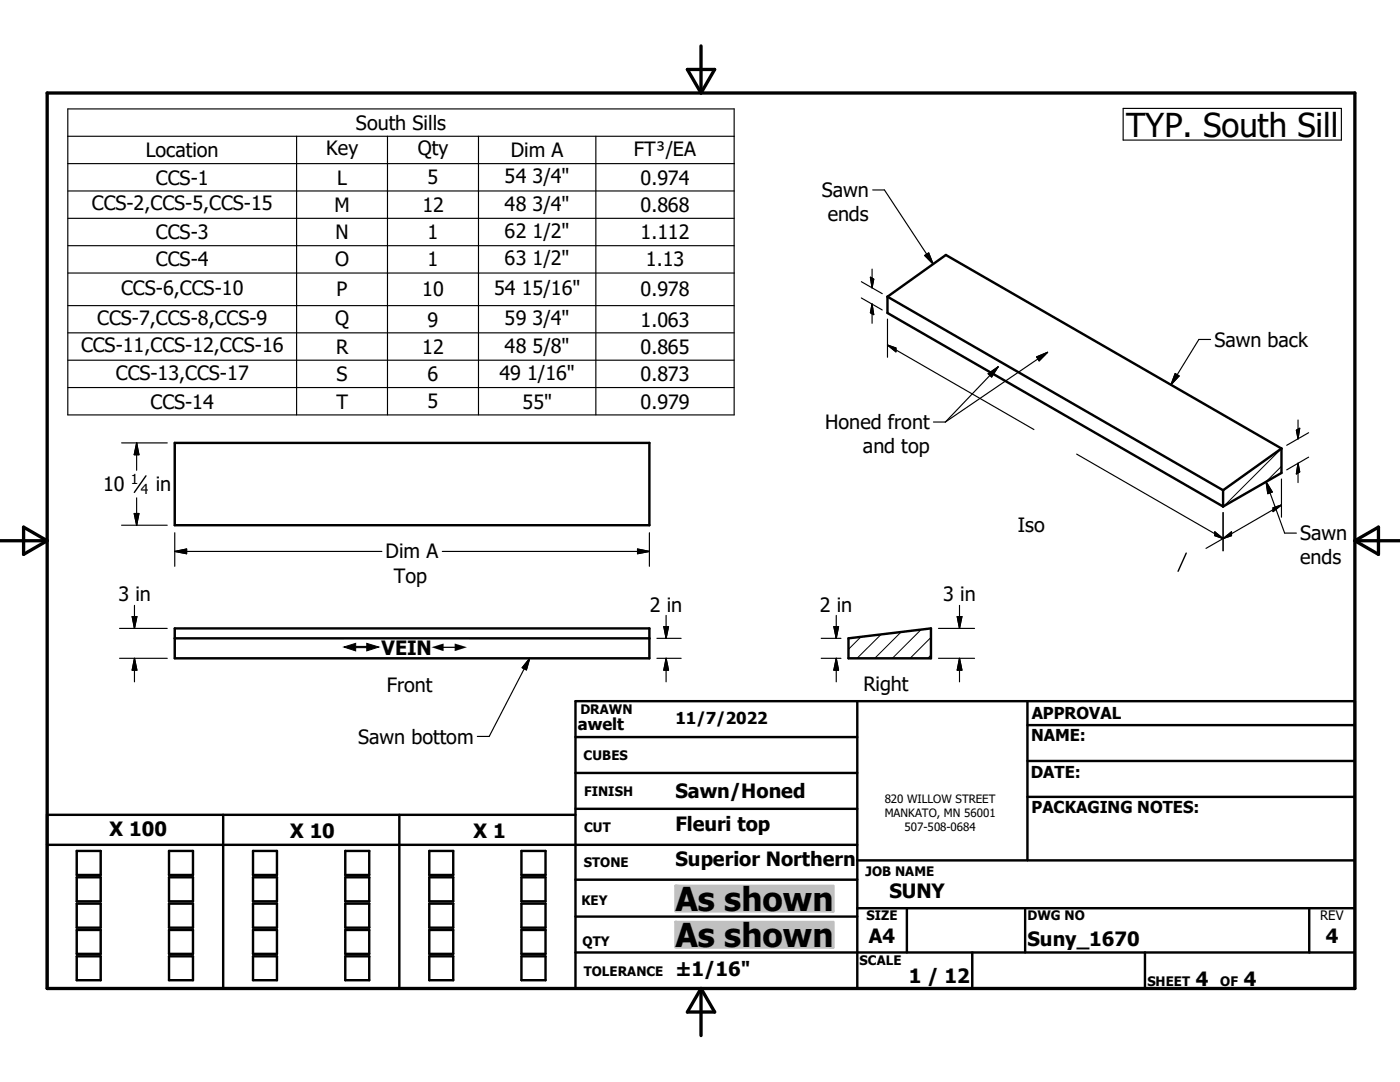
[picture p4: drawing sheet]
<svg xmlns="http://www.w3.org/2000/svg" width="279mm" height="216mm" viewBox="0 0 279 216" stroke-linecap="round" stroke-linejoin="round" font-family="sans-serif">
<g fill="none" stroke="#000" stroke-width=".48">
<path d="M177.1 59.2v3.3l67 38.6M177.1 59.2l67 38.6M177.1 59.2l11.7-8.3 66.9 38.6M34.9 88.4h94.7v16.4h-94.7zM244.1 97.8v3.3M255.7 89.5v4.9l-11.6 6.7M255.7 89.5l-11.6 8.3M34.9 125.4h94.7v6h-94.7zM34.9 127.4h94.7M169.3 127.4l16.5-2v6h-16.5zM171.1 139.9v57.3M205 139.9v31.8"/>
<path d="M114.8 147.1h56.3M114.8 154.2h56.3M205 159h65.4M205 144.7h65.4M205 151.8h65.4M9.4 168.6h161.7M15.3 169.8h4.8v4.8h-4.8zM15.3 175.1h4.8v4.8h-4.8zM33.7 169.8h4.8v4.8h-4.8zM33.7 175.1h4.8v4.8h-4.8zM44.5 162.6v34.6M50.5 169.8h4.8v4.8h-4.8z"/>
<path d="M50.5 175.1h4.8v4.8h-4.8zM68.9 169.8h4.8v4.8h-4.8zM68.9 175.1h4.8v4.8h-4.8zM79.7 162.6v34.6M85.7 169.8h4.8v4.8h-4.8zM85.7 175.1h4.8v4.8h-4.8zM104.1 169.8h4.8v4.8h-4.8zM104.1 175.1h4.8v4.8h-4.8zM114.8 162.6h-105.4v34.6h261v-57.3h-155.6v57.3M114.8 175.5h56.3M114.8 161.4h56.3M171.1 171.7h99.3"/>
<path d="M15.3 180.3h4.8v4.8h-4.8zM15.3 185.6h4.8v4.7h-4.8zM15.3 190.8h4.8v4.8h-4.8zM33.7 185.6h4.8v4.7h-4.8zM33.7 190.8h4.8v4.8h-4.8zM33.7 180.3h4.8v4.8h-4.8zM50.5 185.6h4.8v4.7h-4.8zM50.5 190.8h4.8v4.8h-4.8zM50.5 180.3h4.8v4.8h-4.8zM68.9 185.6h4.8v4.7h-4.8zM68.9 190.8h4.8v4.8h-4.8zM68.9 180.3h4.8v4.8h-4.8z"/>
<path d="M85.7 185.6h4.8v4.7h-4.8zM85.7 190.8h4.8v4.8h-4.8zM85.7 180.3h4.8v4.8h-4.8zM104.1 185.6h4.8v4.7h-4.8zM104.1 190.8h4.8v4.8h-4.8zM104.1 180.3h4.8v4.8h-4.8zM114.8 182.9h56.3M114.8 190.1h155.6M171.1 181.2h99.3M181 181.2v8.9M194 190.1v7.1M204.6 181.2v8.9"/>
<path d="M228.5 190.1v7.1M261.3 181.2v8.9"/>
</g>
<path d="M255.7 93l-3.1 3.2M255.7 89.5l-11.4 11.5M171.8 127.1l-2.5 2.5M175.8 126.6l-4.8 4.8M179.8 126.1l-5.2 5.3M183.8 125.6l-5.7 5.8M185.8 130.7l-.6 .7M185.8 127.2l-4.2 4.2" fill="none" stroke="#000" stroke-width=".2"/>
<path d="M9.4 18.6h261v178.6h-261zM137.2 13.9h5.4l-2.7 4.7zM139.9 9.2v9.4M0 107.9h9.4M4.7 105.2l4.7 2.7-4.7 2.7zM270.4 107.9h9M270.4 107.9l4.7-2.7v5.4zM139.9 197.2v9.4M139.9 197.2l2.7 4.7h-5.4z" fill="none" stroke="#000" stroke-width=".66"/>
<g fill="#c0c0c0" stroke="#c0c0c0" stroke-width=".48">
<path d="M134.8 184h31.5v5.1z"/>
<path d="M134.8 184l31.5 5.1h-31.5z"/>
<path d="M134.8 176.8h31.5v5.1z"/>
<path d="M134.8 176.8l31.5 5.1h-31.5z"/>
</g>
<g fill="none" stroke="#000" stroke-width=".23">
<path d="M13.5 21.7h133v61.1h-133zM13.5 27.2h133M13.5 32.6h133M13.5 38.1h133M59.2 27.2v55.6M77.3 27.2v55.6M95.5 27.2v55.6M118.9 27.2v55.6M174.2 37.9h2.3l9.7 14.8M224.2 21.6h43.5v6.4h-43.5zM13.5 43.6h133M13.5 49h133"/>
<path d="M13.5 54.5h133M171.9 56.2l4.2 2.4M171.9 59.5l4.2 2.3M173.7 55.3l.7 .4-.4 1.7zM174 53.7v3.7M184.5 51l.8-.5 .9 2.2zM13.5 61h133M13.5 66.4h133M13.5 71.9h133M13.5 77.3h133M174 60.7v3.8M174 60.7l.4 2.1-.7-.4z"/>
<path d="M177.1 68.9l29.2 16.8M177.1 68.9l1.7 .5v.8zM177.1 63.7v7.6M197.2 74.6l2-1.4-1.3 2zM199.2 73.2l-10.5 11M206.9 71.2l2.2-.9-1.7 1.7zM209.1 70.3l-20.4 13.9M234.5 74.5l.8 .5-1.6 1.8zM241.6 67.7h-2.3l-5.6 9.1M24.3 88.4h9.1M27.3 88.4v5.4M27.3 99.3v5.5"/>
<path d="M27.3 88.4l.4 2.3h-.9zM186.3 84.2h2.4M214.9 90.6l29.2 16.9M252.7 96.1l3.7 10.3h2.3M252.7 96.1l1.2 2.1-.9 .3zM255.7 95.6v7.6M258.7 85.8l.7-.3-.3 2.1zM259.1 83.8v3.8M259.1 92.4v3.9M259.1 92.4l.3 1.8-.7 .4zM261.2 91.2l-4.4 2.6M261.2 86.3l-4.4 2.6"/>
<path d="M24.3 104.8h9.1M26.8 102.5h.9l-.4 2.3zM34.9 110h41.3M34.9 110l2.3-.4v.9zM34.9 106.3v6.7M88.3 110h41.3M127.2 109.6l2.4 .4-2.4 .5zM129.6 106.3v6.7M242.4 106.1l1.7 1.4-1.7-.6zM244.1 102.3v7.6M244.1 107.5l1.7-1.4v.8zM254.1 101.3l1.6-.5-1.6 1.3z"/>
<path d="M255.7 100.8l-15 8.6M23.9 131.4h9.5M23.9 125.4h9.5M26.4 123h.9l-.5 2.4zM26.8 120.8v4.6M26.8 131.4v4.7M26.8 131.4l.5 2.3h-.9zM105.7 131.4l-8.1 15.5h-2.3M105.7 131.4l-.6 2.3-.9-.5zM131.1 131.4h4.8M131.1 127.4h4.8M132.5 125h.9l-.5 2.4z"/>
<path d="M132.9 131.4l.5 2.3h-.9zM132.9 122.8v4.6M132.9 131.4v4.7M163.9 131.4h3.9M163.9 127.4h3.9M166.4 125h.9l-.4 2.4zM166.9 131.4l.4 2.3h-.9zM166.9 122.8v4.6M166.9 131.4v4.7M187.3 131.4h7.2M187.3 125.4h7.2M191 123h1l-.5 2.4z"/>
<path d="M191.5 131.4l.5 2.3h-1zM191.5 120.8v4.6M191.5 131.4v4.7"/>
</g>
<g fill="#000" stroke="#000" stroke-width=".23">
<path d="M173.7 55.3l.7 .4-.4 1.7zM184.5 51l.8-.5 .9 2.2zM174 60.7l.4 2.1-.7-.4zM177.1 68.9l1.7 .5v.8zM197.2 74.6l2-1.4-1.3 2zM206.9 71.2l2.2-.9-1.7 1.7zM234.5 74.5l.8 .5-1.6 1.8zM27.3 88.4l.4 2.3h-.9zM252.7 96.1l1.2 2.1-.9 .3zM258.7 85.8l.7-.3-.3 2.1zM259.1 92.4l.3 1.8-.7 .4zM26.8 102.5h.9l-.4 2.3z"/>
<path d="M34.9 110l2.3-.4v.9zM127.2 109.6l2.4 .4-2.4 .5zM242.4 106.1l1.7 1.4-1.7-.6zM244.1 107.5l1.7-1.4v.8zM254.1 101.3l1.6-.5-1.6 1.3zM26.4 123h.9l-.5 2.4zM26.8 131.4l.5 2.3h-.9zM105.7 131.4l-.6 2.3-.9-.5zM132.5 125h.9l-.5 2.4zM132.9 131.4l.5 2.3h-.9zM166.4 125h.9l-.4 2.4zM166.9 131.4l.4 2.3h-.9z"/>
<path d="M191 123h1l-.5 2.4zM191.5 131.4l.5 2.3h-1z"/>
</g>
<path d="M29.1 95l-2.3 3.3M236.7 110.4l-1.6 3.6" fill="none" stroke="#000" stroke-width=".28"/>
<g fill="#fff" stroke="#fff" stroke-width=".23">
<path d="M68.6 127.8h25.1v2.9z"/>
<path d="M68.6 127.8l25.1 2.9h-25.1z"/>
</g>
<g font-size="6.6">
<text x="224.7" y="27.3">TYP. South Sill</text>
<text x="134.8" y="181.7">As shown</text>
<text x="134.8" y="188.9">As shown</text>
</g>
<g font-size="3.9">
<text x="71" y="25.9">South Sills</text>
<text x="29.1" y="31.3">Location</text>
<text x="65.1" y="31">Key</text>
<text x="83.4" y="31">Qty</text>
<text x="101.9" y="31.4">Dim A</text>
<text x="126.5" y="31.1">FT³/EA</text>
<text x="18.3" y="42">CCS-2,CCS-5,CCS-15</text>
<text x="31.1" y="36.8">CCS-1</text>
<text x="67.3" y="36.8">L</text>
<text x="85.3" y="36.8">5</text>
<text x="100.7" y="36.6">54 3/4&quot;</text>
<text x="127.8" y="36.8">0.974</text>
<text x="164" y="39.4">Sawn</text>
<text x="31.1" y="47.8">CCS-3</text>
<text x="66.8" y="42.3">M</text>
<text x="67" y="47.8">N</text>
<text x="84.3" y="42.3">12</text>
<text x="85.3" y="47.8">1</text>
<text x="100.7" y="42">48 3/4&quot;</text>
<text x="100.7" y="47.5">62 1/2&quot;</text>
<text x="127.8" y="42.3">0.868</text>
<text x="127.8" y="47.8">1.112</text>
<text x="165.2" y="44.1">ends</text>
<text x="31.1" y="53.2">CCS-4</text>
<text x="66.9" y="53.2">O</text>
<text x="85.3" y="53.2">1</text>
<text x="100.7" y="52.9">63 1/2&quot;</text>
<text x="128.9" y="53.2">1.13</text>
<text x="24.2" y="58.8">CCS-6,CCS-10</text>
<text x="67.2" y="59.1">P</text>
<text x="84.3" y="59.1">10</text>
<text x="98.6" y="58.9">54 15/16&quot;</text>
<text x="127.8" y="59.1">0.978</text>
<text x="19.4" y="64.8">CCS-7,CCS-8,CCS-9</text>
<text x="66.9" y="64.8">Q</text>
<text x="85.3" y="65.2">9</text>
<text x="100.7" y="64.9">59 3/4&quot;</text>
<text x="127.8" y="65.2">1.063</text>
<text x="16.2" y="70.3">CCS-11,CCS-12,CCS-16</text>
<text x="67.1" y="70.6">R</text>
<text x="84.3" y="70.6">12</text>
<text x="100.7" y="70.4">48 5/8&quot;</text>
<text x="127.8" y="70.6">0.865</text>
<text x="242.4" y="69.2">Sawn back</text>
<text x="23.1" y="75.7">CCS-13,CCS-17</text>
<text x="67.2" y="76.1">S</text>
<text x="85.3" y="76.1">6</text>
<text x="99.7" y="75.8">49 1/16&quot;</text>
<text x="127.8" y="76.1">0.873</text>
<text x="30" y="81.5">CCS-14</text>
<text x="67.1" y="81.5">T</text>
<text x="85.3" y="81.5">5</text>
<text x="104.3" y="81.5">55&quot;</text>
<text x="127.8" y="81.5">0.979</text>
<text x="164.7" y="85.7">Honed front</text>
<text x="172.2" y="90.4">and top</text>
<text x="20.6" y="98">10</text>
<text x="31.1" y="98">in</text>
<text x="203.1" y="106.2">Iso</text>
<text x="259.5" y="107.8">Sawn</text>
<text x="77" y="111.4">Dim A</text>
<text x="259.5" y="112.5">ends</text>
<text x="23.6" y="120">3 in</text>
<text x="78.6" y="116.3">Top</text>
<text x="188.3" y="120">3 in</text>
<text x="129.7" y="122">2 in</text>
<text x="163.6" y="122">2 in</text>
<text x="76.1" y="130.6">VEIN</text>
<text x="172.3" y="137.9">Right</text>
<text x="77.2" y="138">Front</text>
<text x="71.5" y="148.4">Sawn bottom</text>
<text x="134.8" y="159.3">Sawn/Honed</text>
<text x="21.9" y="166.8">X 100</text>
<text x="57.9" y="167.1">X 10</text>
<text x="94.5" y="167.2">X 1</text>
<text x="134.8" y="165.9">Fleuri top</text>
<text x="134.8" y="172.8">Superior Northern</text>
<text x="177.5" y="179.2">SUNY</text>
<text x="173.4" y="188.3">A4</text>
<text x="205.1" y="188.8">Suny_1670</text>
<text x="264.6" y="188.3">4</text>
<text x="134.8" y="194.8">±1/16&quot;</text>
<text x="181.4" y="196.1">1 / 12</text>
<text x="238.7" y="196.7">4</text>
<text x="248.2" y="196.7">4</text>
</g>
<g font-size="3.3">
<text x="205.9" y="143.6">APPROVAL</text>
<text x="115.3" y="145.6">awelt</text>
<text x="134.8" y="144.5">11/7/2022</text>
<text x="205.8" y="147.9">NAME:</text>
<text x="205.7" y="155.1">DATE:</text>
<text x="205.9" y="162.1">PACKAGING NOTES:</text>
</g>
<g font-size="3.1">
<text x="68.6" y="130.6">#</text>
<text x="86.2" y="130.6">#</text>
</g>
<g font-size="2.8">
<text x="26.1" y="96.6">1</text>
<text x="28.1" y="98.6">4</text>
</g>
<g font-size="2.6">
<text x="115.8" y="142.4">DRAWN</text>
<text x="116.5" y="151.6">CUBES</text>
<text x="116.6" y="158.8">FINISH</text>
<text x="116.6" y="166.1">CUT</text>
<text x="116.5" y="173">STONE</text>
<text x="172.8" y="174.7">JOB NAME</text>
<text x="116" y="180.7">KEY</text>
<text x="172.9" y="183.6">SIZE</text>
<text x="205.1" y="183.6">DWG NO</text>
<text x="263.5" y="183.6">REV</text>
<text x="116.2" y="188.8">QTY</text>
<text x="116.5" y="194.7">TOLERANCE</text>
<text x="171.5" y="192.5">SCALE</text>
<text x="229" y="196.7">SHEET</text>
<text x="243.5" y="196.7">OF</text>
</g>
<g font-size="2.3">
<text x="176.6" y="160.3">820 WILLOW STREET</text>
<text x="176.6" y="163">MANKATO, MN 56001</text>
<text x="180.5" y="165.8">507-508-0684</text>
</g>
</svg>
